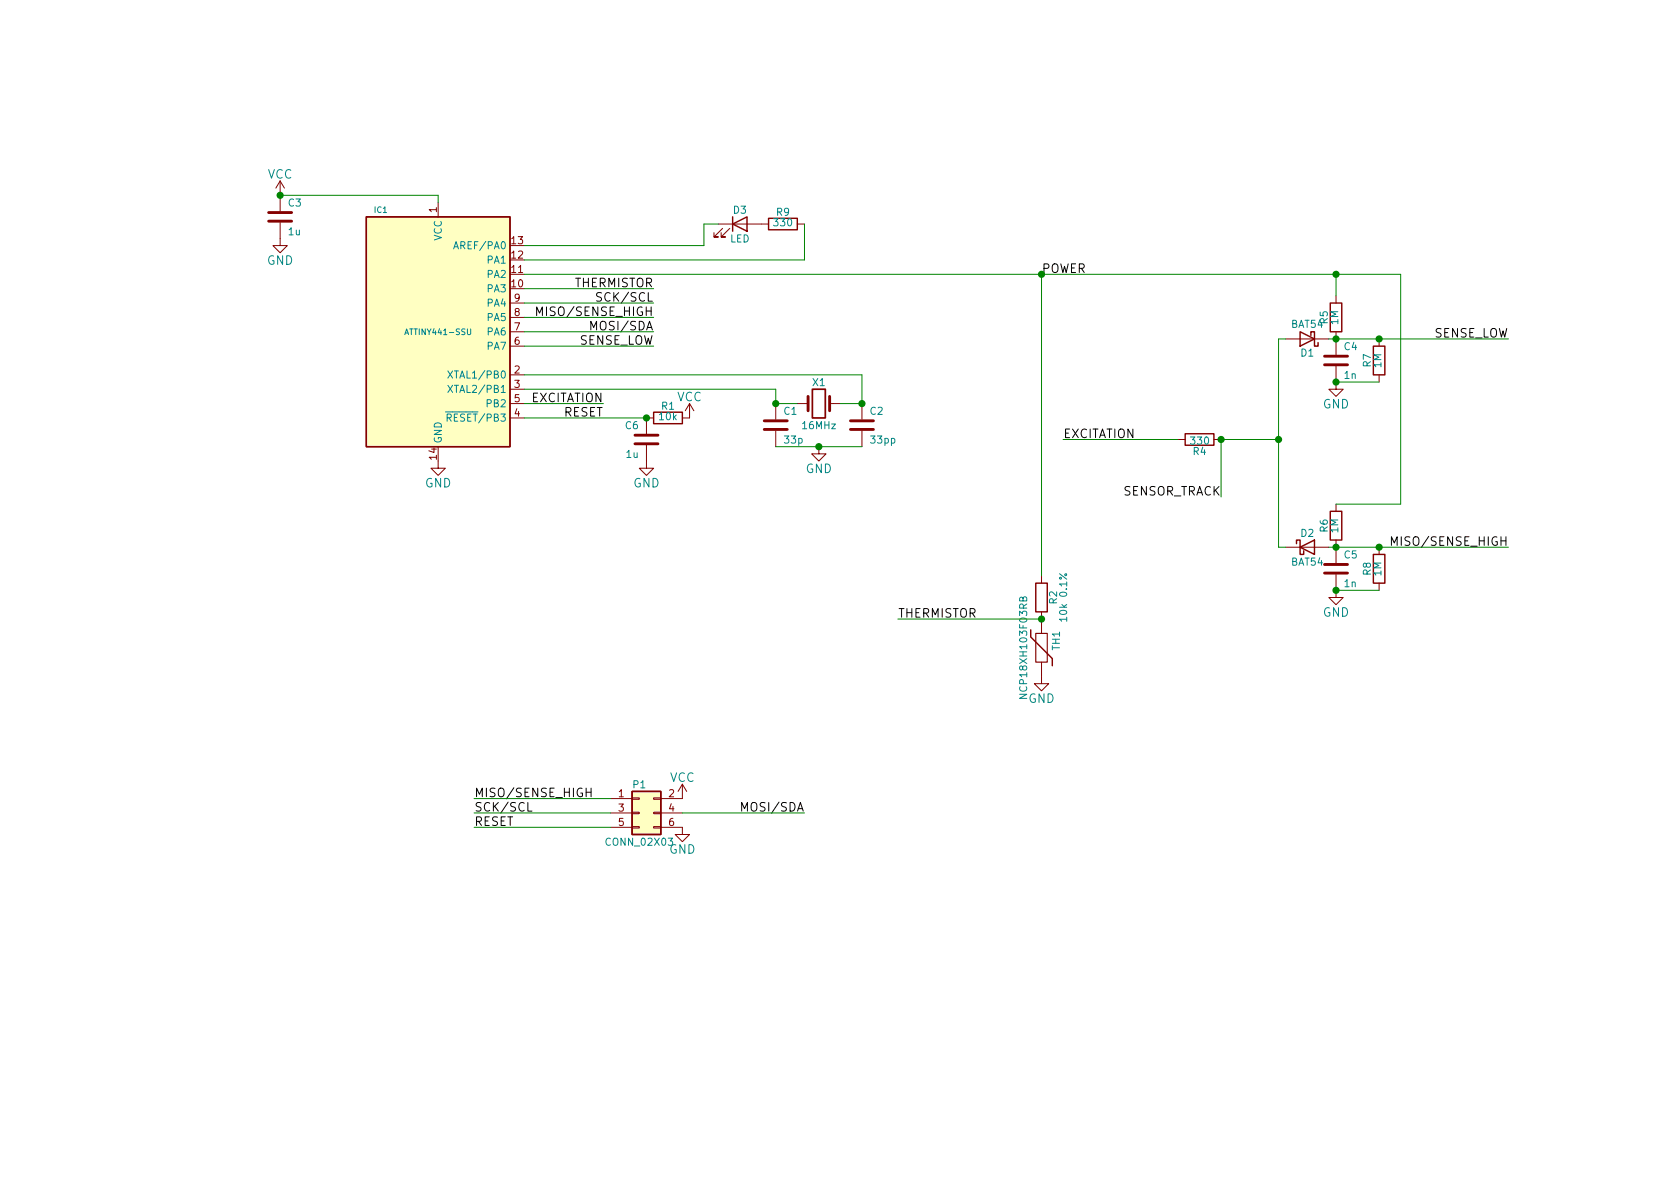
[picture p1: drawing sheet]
<svg xmlns="http://www.w3.org/2000/svg" width="297mm" height="210mm" viewBox="0 0 297 210" stroke-linecap="round" stroke-linejoin="round" font-family="sans-serif">
<g fill="none" stroke="#840000" stroke-width=".18">
<path d="M49.5 39.4v4h1.3l-1.3 1.3-1.2-1.3h1.2M49.5 32v5.3M49.5 32l-.7 1.3M49.5 32l.8 1.3M77.5 35.8v2.5M127 39.6h8.9M141 39.6h1.2M90.2 48.5h2.5M90.2 58.7h2.5M90.2 56.1h2.5M90.2 53.6h2.5M127.8 40.4l-1.6 1.5h.8h-.8v-.8"/>
<path d="M129 40.4l-1.5 1.5h.8h-.8v-.8M227.3 59.9h7.6M236.2 52.3v1.3M236.2 58.7v4M243.8 59.9v1.3M90.2 66.3h2.5M90.2 68.8h2.5M90.2 73.9h2.5M90.2 71.4h2.5M90.2 61.2h2.5M114.3 78.7v4.1h1.3l-1.3 1.3-1.3-1.3h1.3M115.6 73.9h-1.3v2.8"/>
<path d="M121.9 71.4v2.5h-1.3M121.9 71.4l-.7 1.2M121.9 71.4l.8 1.2M137.2 71.4v2.8M137.2 76.2v2.8M141 71.4h1.9M144.8 79v1.3h1.2l-1.2 1.2-1.3-1.2h1.3M146.7 71.4h1.9M152.4 71.4v2.8M152.4 76.2v2.8M208.3 77.7h1.2M214.6 77.7h1.3"/>
<path d="M236.2 64.8v4h1.3l-1.3 1.3-1.3-1.3h1.3M243.8 66.3v1.3M77.5 81.5v1.3h1.2l-1.2 1.3-1.3-1.3h1.3M227.3 96.8h7.6M236.2 89.1v1.3M236.2 95.5v4.1M243.8 96.8v1.2M184.1 117.1v3.8h1.3l-1.3 1.3-1.2-1.3h1.2M184.1 101.8v1.3M184.1 108.2v3.8M236.2 101.6v4.1h1.3l-1.3 1.2-1.3-1.2h1.3M243.8 103.1v1.3"/>
<path d="M120.6 138.7l-.7 1.2M120.6 138.7v2.5h-3.8M120.6 138.7l.8 1.2M107.9 141.2h3.9M107.9 143.8h3.9M107.9 146.3h3.9M111.8 146.2h1.2v.2h-1.2zM111.8 141.1h1.2v.2h-1.2zM111.8 143.6h1.2v.3h-1.2zM115.6 146.2h1.2v.2h-1.2zM115.6 141.1h1.2v.2h-1.2zM115.6 143.6h1.2v.3h-1.2z"/>
<path d="M116.8 146.3h3.8v1.3h1.3l-1.3 1.2-1.2-1.2h1.2M116.8 143.8h3.8"/>
</g>
<g fill="none" stroke="#840000" stroke-width=".51">
<path d="M47.5 39.1h4.1M47.5 37.6h4.1M112.3 78.5h4M112.3 77h4M135.1 75.9h4.1M135.1 74.4h4.1M142.9 70.1v2.5M146.7 70.1v2.5M150.4 75.9h4M150.4 74.4h4M234.2 64.5h4.1M234.2 63h4.1"/>
<path d="M234.2 99.8h4.1M234.2 101.3h4.1"/>
</g>
<g fill="#ffffc2" stroke="#ffffc2" stroke-width=".18">
<path d="M111.8 139.9h5v7.7h-5z"/>
<path d="M64.8 38.3h25.4v40.7h-25.4z"/>
</g>
<g fill="none" stroke="#840000" stroke-width=".25">
<path d="M64.8 38.3h25.4v40.7h-25.4zM129.5 39.6l2.6-1.3v2.6zM129.5 38.3v2.6M135.9 38.6h5.1v2h-5.1zM229.9 58.7l2.5 1.2-2.5 1.3zM231.8 59.3v-.6h.6v2.5h.6v-.6M235.2 53.6h2v5.1h-2zM115.6 72.9h5v2h-5zM209.5 76.7h5.1v2h-5.1zM242.8 61.2h2.1v5.1h-2.1zM229.2 96.1v-.6h.7v2.5h.6v-.6M229.9 96.8l2.5-1.3v2.5z"/>
<path d="M235.2 90.4h2v5.1h-2zM242.8 98h2.1v5.1h-2.1zM182.2 111.4v1.2l3.9 3.9v1.2M183.1 103.1h2.1v5.1h-2.1zM111.8 139.9h5v7.7h-5z"/>
</g>
<path d="M183.1 112h2.1v5.1h-2.1z" fill="none" stroke="#840000" stroke-width=".2"/>
<g fill="none" stroke="#008484" stroke-width=".18">
<path d="M71.6 59.2l.3-1 .3 1M80.2 44l.4-1.3 .5 1.3M82.6 58.2v.8l.2 .2 .4-.2v-.8M78.8 72.8h1.2M79.1 73.9l.6-.1 .1-.2-.1-.3-.6-.1v1.3M79.2 65.6l.8 1.3M79.2 68.1l.8 1.3M79.4 73.9l.4 .6M80 65.6l-.8 1.3M80 68.1l-.8 1.3M180.9 105.8l.2-.3 .3 .1 .1 .2v.5h-1.2l.1-.6 .2-.1 .2 .1 .1 .6M187.3 101.5l1.3 .9"/>
<path d="M188.6 109.5h-1.3l.4 .4M188.6 109.1v.8M180.3 122.8h1.2l-1.2 .7h1.2"/>
<circle cx="188.4" cy="101.6" r=".18"/>
</g>
<path d="M143.6 68.8h2.3v5.1h-2.3z" fill="none" stroke="#840000" stroke-width=".3"/>
<path d="M94.9 55.8v-1.5l.5 1.1 .5-1.1v1.5M104.5 58.3v-1.5l.5 1.1 .5-1.1v1.5M106.4 51.8l-.6-.1-.2 .2v.4l.6 .3 .2 .4-.3 .3-.6-.1M246 96.4v-1.5l.5 1.1 .5-1.1v1.5M104.5 139.4v1.5M93.3 141.9v1.5h.8M103.6 140.1h.9M131.1 143.4v-1.5l.5 1.1 .5-1.1v1.5" fill="none" stroke="#000" stroke-width=".18"/>
<g fill="none" stroke="#008400" stroke-width=".18">
<path d="M49.5 34.5h28v1.3M127 39.6h-2.5v3.8h-31.8M142.2 39.6v6.4h-49.5M92.7 48.5h154.9v40.6h-11.4M92.7 58.7h22.9M92.7 56.1h22.9M92.7 51h22.9M92.7 53.6h22.9M184.1 48.5v53.3M227.3 59.9h-1.2v36.9h1.2M234.9 59.9h31.8M236.2 48.5v3.8"/>
<path d="M92.7 68.8h44.5v2.6h3.8M92.7 71.4h14M92.7 66.3h59.7v5.1h-3.8M92.7 73.9h21.6M92.7 61.2h22.9M137.2 79h15.2M188 77.7h20.3M226.1 77.7h-10.2v10.2M236.2 67.6h7.6M234.9 96.8h31.8M158.7 109.5h25.4M236.2 104.4h7.6"/>
<path d="M83.8 141.2h24.1M83.8 146.3h24.1M83.8 143.8h24.1M120.6 143.8h21.6"/>
</g>
<g fill="#008400" stroke="#008400" stroke-width=".25">
<circle cx="114.3" cy="73.9" r=".51"/>
<circle cx="137.2" cy="71.4" r=".51"/>
<circle cx="152.4" cy="71.4" r=".51"/>
<circle cx="49.5" cy="34.5" r=".51"/>
<circle cx="226.1" cy="77.7" r=".51"/>
<circle cx="243.8" cy="59.9" r=".51"/>
<circle cx="144.8" cy="79" r=".51"/>
<circle cx="184.2" cy="109.5" r=".51"/>
<circle cx="236.2" cy="67.6" r=".51"/>
<circle cx="236.2" cy="59.9" r=".51"/>
<circle cx="215.9" cy="77.7" r=".51"/>
<circle cx="236.2" cy="48.5" r=".51"/>
<circle cx="243.8" cy="96.8" r=".51"/>
<circle cx="236.2" cy="104.4" r=".51"/>
<circle cx="236.2" cy="96.8" r=".51"/>
</g>
<g font-size="2.1" fill="#008484">
<text x="47.3" y="31.6">VCC</text>
<text x="47.2" y="46.8">GND</text>
<text x="119.7" y="71">VCC</text>
<text x="233.9" y="72.2">GND</text>
<text x="142.4" y="83.7">GND</text>
<text x="75.1" y="86.2">GND</text>
<text x="111.9" y="86.2">GND</text>
<text x="233.9" y="109.1">GND</text>
<text x="181.8" y="124.3">GND</text>
<text x="118.4" y="138.3">VCC</text>
<text x="118.3" y="151">GND</text>
</g>
<g font-size="2.1">
<text x="101.5" y="50.8">THERMISTOR</text>
<text x="106.3" y="53.3">SCK/SCL</text>
<text x="95.9" y="55.9">MISO/SENSE_HIGH</text>
<text x="105.1" y="58.4">MOSI/SDA</text>
<text x="253.4" y="59.7">SENSE_LOW</text>
<text x="102.2" y="61">SENSE_LOW</text>
<text x="93.8" y="71.1">EXCITATION</text>
<text x="99.6" y="73.7">RESET</text>
<text x="188" y="77.5">EXCITATION</text>
<text x="198.3" y="87.6">SENSOR_TRACK</text>
<text x="247" y="96.5">MISO/SENSE_HIGH</text>
<text x="158.7" y="109.2">THERMISTOR</text>
<text x="83.8" y="143.5">SCK/SCL</text>
<text x="83.8" y="141">MISO/SENSE_HIGH</text>
<text x="131.7" y="143.5">MOSI/SDA</text>
<text x="83.8" y="146">RESET</text>
</g>
<text font-size="2.1" fill="#008400" x="184.1" y="48.3">POWER</text>
<g font-size="1.8" fill="#008484">
<text x="51" y="36.5">C3</text>
<text x="51" y="41.6">1u</text>
<text x="129.7" y="37.8">D3</text>
<text x="136.9" y="40">330</text>
<text x="137.3" y="38.2">R9</text>
<text x="78.1" y="42.6" transform="rotate(-90 78.1 42.6)">VCC</text>
<text x="80.9" y="44.1">AREF/PA0</text>
<text x="86.2" y="46.6">PA1</text>
<text x="129" y="42.9">LED</text>
<text x="86.2" y="51.7">PA3</text>
<text x="86.2" y="49.1">PA2</text>
<text x="86.2" y="59.3">PA6</text>
<text x="86.2" y="56.8">PA5</text>
<text x="86.2" y="54.2">PA4</text>
<text x="228.3" y="58">BAT54</text>
<text x="234.8" y="57.3" transform="rotate(-90 234.8 57.3)">R5</text>
<text x="236.6" y="57.4" transform="rotate(-90 236.6 57.4)">1M</text>
<text x="86.2" y="61.8">PA7</text>
<text x="230" y="63">D1</text>
<text x="237.7" y="61.9">C4</text>
<text x="242.4" y="64.9" transform="rotate(-90 242.4 64.9)">R7</text>
<text x="244.2" y="65" transform="rotate(-90 244.2 65)">1M</text>
<text x="80.1" y="66.9">XTAL1/PB0</text>
<text x="80.1" y="69.5">XTAL2/PB1</text>
<text x="143.7" y="68.3">X1</text>
<text x="237.7" y="67">1n</text>
<text x="79.8" y="74.5">RESET/PB3</text>
<text x="86.2" y="72">PB2</text>
<text x="110.6" y="75.9">C6</text>
<text x="116.6" y="74.3">10k</text>
<text x="117" y="72.4">R1</text>
<text x="138.6" y="73.3">C1</text>
<text x="142" y="75.9">16MHz</text>
<text x="153.9" y="73.3">C2</text>
<text x="78.1" y="78.5" transform="rotate(-90 78.1 78.5)">GND</text>
<text x="110.7" y="81">1u</text>
<text x="138.8" y="78.4">33p</text>
<text x="154" y="78.4">33pp</text>
<text x="210.6" y="78.6">330</text>
<text x="211" y="80.5">R4</text>
<text x="230" y="94.9">D2</text>
<text x="234.8" y="94.1" transform="rotate(-90 234.8 94.1)">R6</text>
<text x="236.6" y="94.2" transform="rotate(-90 236.6 94.2)">1M</text>
<text x="228.3" y="100">BAT54</text>
<text x="237.7" y="98.7">C5</text>
<text x="242.4" y="101.7" transform="rotate(-90 242.4 101.7)">R8</text>
<text x="244.2" y="101.8" transform="rotate(-90 244.2 101.8)">1M</text>
<text x="186.9" y="106.8" transform="rotate(-90 186.9 106.8)">R2</text>
<text x="237.7" y="103.8">1n</text>
<text x="188.7" y="109.4" transform="rotate(-90 188.7 109.4)">10k 0.1%</text>
<text x="187.4" y="114.9" transform="rotate(-90 187.4 114.9)">TH1</text>
<text x="181.6" y="122.9" transform="rotate(-90 181.6 122.9)">NCP18XH103F03RB</text>
<text x="111.9" y="139.4">P1</text>
<text x="107.4" y="149.5">CONN_02X03</text>
</g>
<g font-size="1.8" fill="#840000">
<text x="77.2" y="37.6" transform="rotate(-90 77.2 37.6)">1</text>
<text x="90.5" y="45.7">12</text>
<text x="90.5" y="43.2">13</text>
<text x="90.5" y="50.8">10</text>
<text x="90.5" y="48.3">11</text>
<text x="90.9" y="53.3">9</text>
<text x="90.9" y="58.4">7</text>
<text x="90.9" y="55.9">8</text>
<text x="90.9" y="61">6</text>
<text x="90.9" y="66">2</text>
<text x="90.9" y="68.6">3</text>
<text x="90.9" y="71.1">5</text>
<text x="90.9" y="73.7">4</text>
<text x="77.2" y="81.2" transform="rotate(-90 77.2 81.2)">14</text>
<text x="109.4" y="141">1</text>
<text x="109.4" y="143.5">3</text>
<text x="118.3" y="141">2</text>
<text x="118.3" y="143.5">4</text>
<text x="109.4" y="146">5</text>
<text x="118.3" y="146">6</text>
</g>
<g font-size="1.4" fill="#008484">
<text x="66.2" y="37.6">IC1</text>
<text x="72" y="59.2">ATTINY441-SSU</text>
</g>
</svg>
